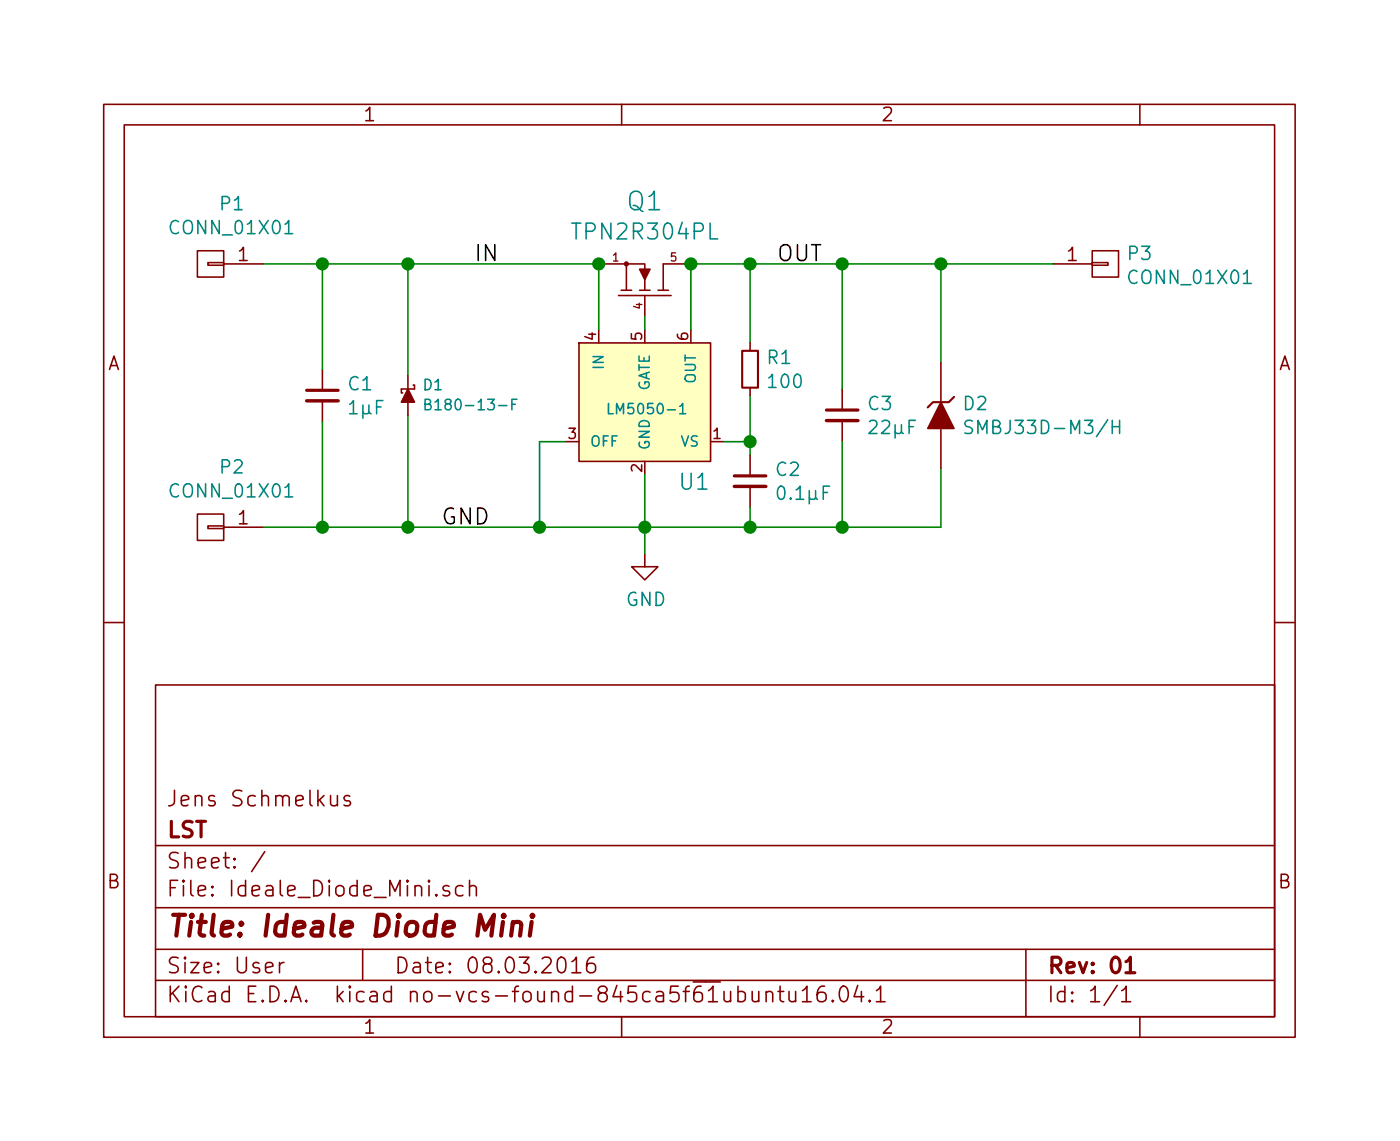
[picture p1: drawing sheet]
<svg xmlns="http://www.w3.org/2000/svg" width="135mm" height="110mm" viewBox="0 0 135 110" stroke-linecap="round" stroke-linejoin="round" font-family="sans-serif">
<g fill="none" stroke="#840000" stroke-width=".15">
<path d="M10 10.1h115v90h-115zM12 12h111v86.1h-111zM60 10.1v1.9M110 10.1v1.9M19 24.2h2.6v2.5h-2.6zM20.1 25.3h1.5v.3h-1.5zM21.6 25.5h3.8M31.1 35.6v1.9M31.1 38.7v2M39.4 36.3v1.2M39.4 38.8v1.3M39.9 37.1h.1v.4h-1.3v.4h.2"/>
<path d="M55.9 33.1h12.7v11.4h-12.7zM58.4 25.5h2.1M62.2 26.7v-1.2h-1.7v2.5M62.2 27v1M62.2 28.5v2M66 25.5h-2v2.5M72.4 33.1v.7M72.4 37.4v.8M81.3 37.5v1.9M90.8 35v3.8M101.6 25.5h3.8M105.4 25.3h1.5v.3h-1.5z"/>
<path d="M105.4 24.2h2.5v2.5h-2.5zM19 49.6h2.6v2.5h-2.6zM20.1 50.7h1.5v.3h-1.5zM21.6 50.9h3.8M62.2 53.4v1.3h1.3l-1.3 1.2-1.2-1.2h1.2M68.6 42.6h1.2M72.4 43.9v1.9M72.4 46.9v2.1M81.3 40.6v2M90.8 41.3v3.8M10 60.1h2M15 66.1h108v32h-108z"/>
<path d="M31.9 76.7v.8a.39 .39 0 0 0 .7 .1M32.6 76.7v1M33.8 76.8l-.4-.1-.2 .2 .1 .3 .5 .1v.2v.2h-.2h-.4M123 60.1h2M15 94.6h108M15 91.6h108M15 87.6h108M15 81.6h108M25.6 82.2l-1.3 1.9M27 92.8v1M27.4 92.8l-.3 .1-.1 .2M35 91.6v3"/>
<path d="M43.3 85.5a.37 .37 0 0 0-.6 .1v.1a.54 .54 0 0 0 .6 .3l.1 .1-.1 .2-.1 .1-.5-.1M44.7 85.5l-.5-.1-.2 .3v.6l.2 .1 .5-.1M45.3 85.6a.41 .41 0 0 1 .7 0v.8M45.3 84.9v1.5M55.2 92.8l.4-.5v1.5M55.2 93.8h.9M57.3 92.3a.59 .59 0 0 0-.7 .7v.6l.1 .1a.48 .48 0 0 0 .8-.1l-.1-.6a.51 .51 0 0 0-.7 0l-.1 .2M60 98.1v2M71.2 95.7a.53 .53 0 0 1 .7 .1v.7a.53 .53 0 0 1-.7 .1M71.2 95.1v1.5M72.6 95.6v1a.45 .45 0 0 0 .6-.1M73.2 95.6v1"/>
<path d="M73.9 95.8a.38 .38 0 0 1 .7 0v.8M73.9 95.6v1M75.1 95.6h.5M75.3 95.1v1.3l.1 .2h.2M76.1 95.6v.8a.37 .37 0 0 0 .7 .1M76.8 95.6v1M77.4 95.6l.5-.5v1.5M77.4 96.6h.9M79.6 95.1a.59 .59 0 0 0-.7 .7v.6v.1a.48 .48 0 0 0 .8-.1v-.6a.51 .51 0 0 0-.8 0v.2M80.4 96.5v.1h-.1l.1-.1v.1M81.2 95.3a.35 .35 0 0 1 .3-.2 .35 .35 0 0 1 .3 .3 .88 .88 0 0 1-.3 1.2h-.1a.9 .9 0 0 1-.2-1.3zM82.8 95.1l-.4 1h1"/>
<path d="M83.1 95.6v1M83.9 96.5l.1 .1h-.1v-.1v.1M84.6 95.6l.3-.2 .1-.3v1.5M84.6 96.6h.8M99 91.6v6.5M107.8 95.1l-1.2 1.9M108.3 95.6l.3-.2 .1-.3v1.5M108.3 96.6h.8M110 98.1v2"/>
</g>
<path d="M29.6 37.7h3M79.8 39.6h3M70.9 45.9h3M108.7 92.8l.3-.2 .1-.3v1.5M108.7 93.8h.8" fill="none" stroke="#840000" stroke-width=".3"/>
<path d="M46.1 90.3l.2-2.1 .5 1.5 .9-1.5-.3 2.1M48.5 88.9l-.1 1.4M48.6 88.2l-.1 .1 .1 .2 .1-.2-.1-.1v.3M49.5 89.1a.6 .6 0 0 1 .7-.1l.1 .2-.1 1.1M49.5 88.9l-.2 1.4M51.3 88.9l-.2 1.4M51.4 88.2l-.1 .1 .1 .2 .1-.2-.1-.1v.3" fill="none" stroke="#840000" stroke-width=".41"/>
<path d="M55.9 33.1h12.7v11.4h-12.7z" fill="#ffffc2" stroke="#ffffc2" stroke-width=".1"/>
<path d="M41 39l.5-.1 .1-.1-.1-.2-.5-.1v1h.4l.2-.1v-.2l-.2-.2M49.4 39h.3M49.9 38.5h-.5v1M58.7 38.9v1h.5M65.6 39.2l.3-.3v1M65.6 39.9h.6M93.9 40.6l-.5-.1-.2 .2a.29 .29 0 0 0-.1 .3 .29 .29 0 0 0 .3 .2l.4 .1a.28 .28 0 0 1 0 .3 .28 .28 0 0 1-.2 .2h-.5M107.3 41.2h.8M108.1 40.5v1.3" fill="none" stroke="#008484" stroke-width=".15"/>
<path d="M29.6 38.7h3M70.9 46.9h3M79.8 40.6h3" fill="none" stroke="#840000" stroke-width=".33"/>
<g fill="#840000" stroke="#840000" stroke-width=".15">
<path d="M59.7 28.5h5.1z"/>
<path d="M59.9 28h1.1z"/>
<path d="M61.7 28h1z"/>
<path d="M63.5 28h1z"/>
<path d="M61.7 26h1l-.5 1z"/>
<path d="M39.4 37.5l.6 1.3h-1.3z"/>
<path d="M90.8 38.8l1.3 2.5h-2.6z"/>
<circle cx="60.5" cy="25.5" r=".18"/>
</g>
<g fill="none" stroke="#008400" stroke-width=".15">
<path d="M25.4 25.5h33M31.1 25.5v10.1M39.4 25.5v10.8M57.8 25.5v6.3M62.2 30.5v1.3M66 25.5h35.6M66.7 25.5v6.3M72.4 25.5v7.6M72.4 38.2v5.7M81.3 25.5v12M90.8 25.5v9.5M31.1 40.7v10.2"/>
<path d="M39.4 40.1v10.8M54.6 42.6h-2.5v8.3M62.2 45.8v7.6M69.8 42.6h2.6M72.4 49v1.9M81.3 42.6v8.3M90.8 45.1v5.8h-65.4"/>
</g>
<g fill="#008400" stroke="#008400" stroke-width=".25">
<circle cx="57.8" cy="25.5" r=".51"/>
<circle cx="66.7" cy="25.5" r=".51"/>
<circle cx="81.3" cy="25.5" r=".51"/>
<circle cx="90.8" cy="25.5" r=".51"/>
<circle cx="62.2" cy="50.9" r=".51"/>
<circle cx="72.4" cy="50.9" r=".51"/>
<circle cx="81.3" cy="50.9" r=".51"/>
<circle cx="39.4" cy="50.9" r=".51"/>
<circle cx="31.1" cy="50.9" r=".51"/>
<circle cx="31.1" cy="25.5" r=".51"/>
<circle cx="39.4" cy="25.5" r=".51"/>
<circle cx="72.4" cy="42.6" r=".51"/>
<circle cx="72.4" cy="25.5" r=".51"/>
<circle cx="52.1" cy="50.9" r=".51"/>
</g>
<path d="M71.6 33.8h1.6v3.6h-1.6zM92.1 38.3l-.5 .5h-1.6l-.5 .5" fill="none" stroke="#840000" stroke-width=".2"/>
<text font-size="2.8" fill="#840000" x="16" y="90.4">Title: Ideale Diode Mini</text>
<text font-size="2.5" fill="#008484" x="60.6" y="20.3">Q1</text>
<g font-size="2.1" fill="#008484">
<text x="55.6" y="23.1">TPN2R304PL</text>
<text x="65.7" y="47.3">U1</text>
</g>
<g font-size="2.1">
<text x="45.7" y="25.2">IN</text>
<text x="74.9" y="25.2">OUT</text>
<text x="42.5" y="50.6">GND</text>
</g>
<g font-size="2.1" fill="#840000">
<text x="16" y="77.8">Jens Schmelkus</text>
<text x="16" y="83.8">Sheet: /</text>
<text x="16" y="80.8">LST</text>
<text x="16" y="86.5">File: Ideale_Diode_Mini.sch</text>
<text x="16" y="93.9">Size: User</text>
<text x="38" y="93.9">Date: 08.03.2016</text>
<text x="101" y="93.9">Rev: 01</text>
<text x="16" y="96.7">KiCad E.D.A. kicad no-vcs-found-845ca5f61ubuntu16.04.1</text>
<text x="101" y="96.7">Id: 1/1</text>
</g>
<g font-size="1.8" fill="#840000">
<text x="35" y="11.7">1</text>
<text x="85" y="11.7">2</text>
<text x="23" y="25.2">1</text>
<text x="103" y="25.2">1</text>
<text x="10.4" y="35.7">A</text>
<text x="123.4" y="35.7">A</text>
<text x="23" y="50.6">1</text>
<text x="10.4" y="85.7">B</text>
<text x="123.4" y="85.7">B</text>
<text x="35" y="99.7">1</text>
<text x="85" y="99.7">2</text>
</g>
<g font-size="1.8" fill="#008484">
<text x="16.7" y="22.6">CONN_01X01</text>
<text x="21.3" y="20.3">P1</text>
<text x="108.9" y="25.1">P3</text>
<text x="109.2" y="27.4">CONN_01X01</text>
<text x="74.1" y="35.1">R1</text>
<text x="33.7" y="37.7">C1</text>
<text x="33.8" y="40">1µF</text>
<text x="74.3" y="37.4">100</text>
<text x="83.8" y="39.6">C3</text>
<text x="84" y="41.9">22µF</text>
<text x="93" y="39.6">D2</text>
<text x="94.2" y="41.9">SMBJ33D-M3/H</text>
<text x="21.3" y="45.7">P2</text>
<text x="74.9" y="45.9">C2</text>
<text x="16.7" y="48">CONN_01X01</text>
<text x="75.2" y="48.2">0.1µF</text>
<text x="60.4" y="58.5">GND</text>
</g>
<g font-size="1.4" fill="#840000">
<text x="57.5" y="32.8" transform="rotate(-90 57.5 32.8)">4</text>
<text x="62" y="32.8" transform="rotate(-90 62 32.8)">5</text>
<text x="66.4" y="32.8" transform="rotate(-90 66.4 32.8)">6</text>
<text x="54.9" y="42.4">3</text>
<text x="62" y="45.5" transform="rotate(-90 62 45.5)">2</text>
<text x="68.8" y="42.4">1</text>
</g>
<g font-size="1.4" fill="#008484">
<text x="58.3" y="35.5" transform="rotate(-90 58.3 35.5)">IN</text>
<text x="40.9" y="37.7">D1</text>
<text x="42" y="39.6">B180-13-F</text>
<text x="59.3" y="40">LM5050-1</text>
<text x="62.7" y="37.9" transform="rotate(-90 62.7 37.9)">GATE</text>
<text x="67.2" y="37" transform="rotate(-90 67.2 37)">OUT</text>
<text x="56.9" y="43.1">OFF</text>
<text x="62.7" y="43.5" transform="rotate(-90 62.7 43.5)">GND</text>
<text x="65.7" y="43.1">VS</text>
</g>
<g font-size="1.1" fill="#840000">
<text x="59.1" y="25.2">1</text>
<text x="62" y="29.8" transform="rotate(-90 62 29.8)">4</text>
<text x="64.7" y="25.2">5</text>
</g>
</svg>
